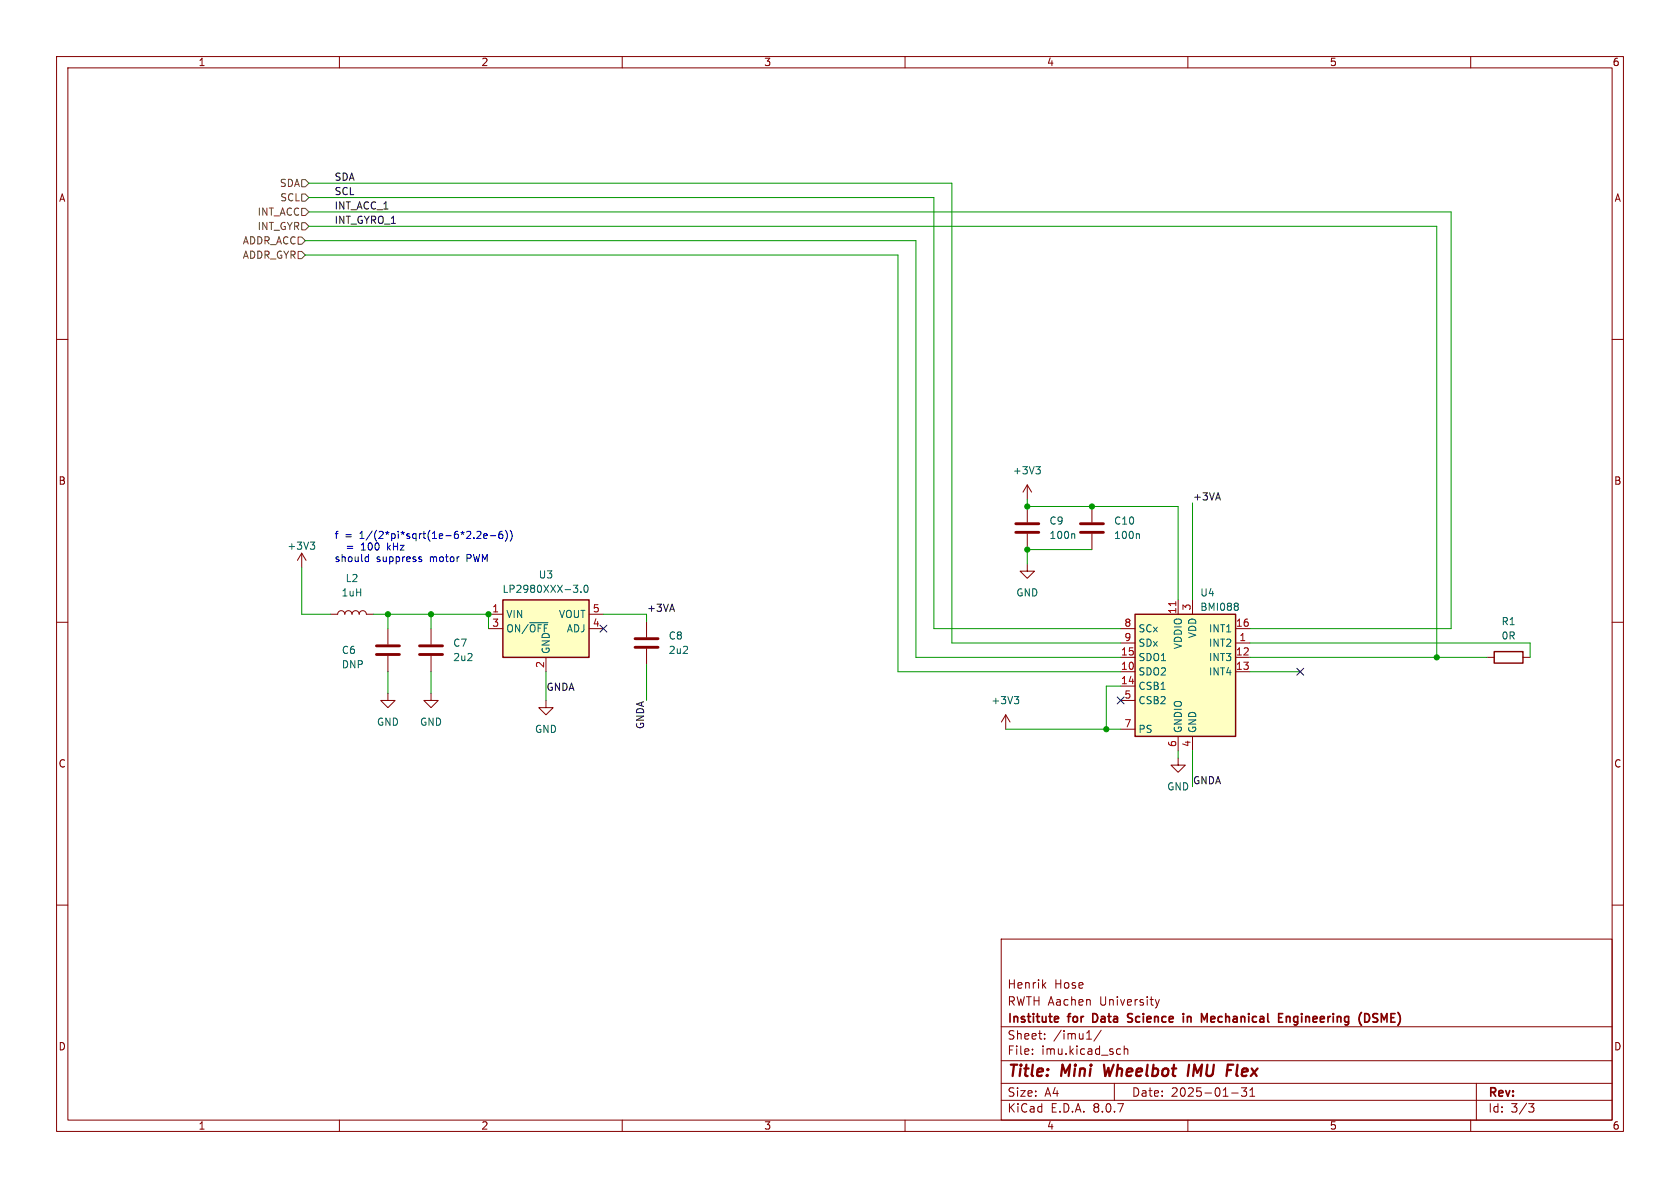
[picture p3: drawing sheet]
<svg xmlns="http://www.w3.org/2000/svg" width="297mm" height="210mm" viewBox="0 0 297 210" stroke-linecap="round" stroke-linejoin="round" font-family="sans-serif">
<g fill="none" stroke="#840000" stroke-width=".18">
<path d="M10 10h277v190h-277zM12 12h273v186h-273zM60 10v2M110 10v2M160 10v2M210 10v2M260 10v2M10 60h2M285 60h2M10 110h2M68.6 111.1v2.8M68.6 116v2.7"/>
<path d="M285 110h2M68.6 122.6v1.2h1.2l-1.2 1.3-1.3-1.3h1.3M10 160h2M177 166h108v32h-108zM184.5 174.1l.4 .6M184.9 173.7l-.6 .6M204.2 176.7l.4 1M204.6 177.7l-.1 .4-.3 .1M205 176.7l-.4 1M285 160h2M60 198v2M110 198v2"/>
<path d="M160 198v2M177 194.5h108M177 191.5h108M177 187.5h108M177 181.5h108M182.5 186.3v.1M182.5 185.5v.1M184.7 183.6v.1M184.7 182.8v.1M192.1 183.7h.9M194.7 182.1l-1.3 2M197 191.5v3"/>
<path d="M197.7 185.4l.4 .1M198.1 186.3l-.4 .1M198.7 185.5l.3-.1 .3 .1 .1 .9M198.7 184.9v1.5M210 198v2M217.7 193.2h1.2M219.5 192.3h.9l-.5 .6 .4 .1v.7l-.2 .1h-.4l-.2-.1M221 193.8h.8M221 192.7l.4-.4v1.5M260 198v2M261 191.5v6.5M270.2 195.1h1l-.5 .6 .4 .1 .1 .5-.3 .3h-.4"/>
</g>
<path d="M195.2 188.2l.2 2 .6-1.4M210.2 188.2l-.2 2M217.1 188.2h.9" fill="none" stroke="#840000" stroke-width=".4"/>
<g fill="none" stroke="#840000" stroke-width=".3">
<path d="M186.6 179.7l.5 .1v.2l-.7 .2M193.6 179.2h-.4v1.5h.4M200.2 179.3l-.6-.1-.3 .3 .2 .3 .6 .2M209.2 179.2v.1M209.9 179.7v1M210.5 179.8l-.4-.1-.2 .1M214.6 179.7h-.3l-.2 .2v.7l.5 .1M226.1 179.2h.7M227.4 179.8l.2-.1 .4 .1 .1 .9M227.4 179.7v1M241.6 179.2a.81 .81 0 0 1 .5 .7 .81 .81 0 0 1-.5 .8M243.3 179.2h-.3l-.3 .3 .1 .3 .5 .2"/>
<path d="M187.1 180.6l-.5 .1M199.3 180.6h.8M214.8 180l-.7 .2M226.1 180.7h.7M242.7 180.6l.6 .1"/>
</g>
<path d="M66.5 115.7h4.1M66.5 114.2h4.1" fill="none" stroke="#840000" stroke-width=".51"/>
<path d="M200.7 108.6h17.7v21.6h-17.7z" fill="#ffffc2"/>
<path d="M200.7 108.6h17.7v21.6h-17.7z" fill="none" stroke="#840000" stroke-width=".25"/>
<g fill="none" stroke="#840000" stroke-width=".18">
<path d="M76.2 111.1v2.8M76.2 116v2.7M198.1 113.7h2.6M198.1 118.7h2.6M198.1 116.2h2.6M198.1 111.1h2.6M208.3 106v2.6M210.8 106v2.6M218.4 113.7h2.6M218.4 118.7h2.6M218.4 116.2h2.6M218.4 111.1h2.6"/>
<path d="M76.2 122.6v1.2h1.3l-1.3 1.3-1.3-1.3h1.3M198.1 121.3h2.6M198.1 123.8h2.6M198.1 128.9h2.6M208.3 134v1.3h1.2l-1.2 1.2-1.3-1.2h1.3M208.3 130.2v2.5M210.8 130.2v2.5"/>
</g>
<path d="M207.9 106.3v.8" fill="none" stroke="#a90000" stroke-width=".18"/>
<path d="M218.7 106.6l.2 .3-.2 .3 .2 .2v.3l-.2 .2" fill="none" stroke="#006464" stroke-width=".18"/>
<path d="M74.2 115.7h4M74.2 114.2h4" fill="none" stroke="#840000" stroke-width=".51"/>
<path d="M88.9 106h15.2v10.2h-15.2z" fill="#ffffc2"/>
<path d="M88.9 106h15.2v10.2h-15.2zM264.2 115.2h5v2h-5z" fill="none" stroke="#840000" stroke-width=".25"/>
<g fill="none" stroke="#840000" stroke-width=".18">
<path d="M53.3 97.8l-.7 1.3M53.3 97.8v2.5M53.3 97.8l.8 1.3M181.6 99.7v1.3h1.3l-1.3 1.2-1.3-1.2h1.3M181.6 85.7l-.8 1.3M181.6 85.7v2.6M181.6 89.5v2.8M181.6 94.4v2.8M181.6 85.7l.8 1.3M193 89.5v2.8M193 94.4v2.8M58.4 108.6h1.3a.64 .64 0 0 1 .6-.6 .64 .64 0 0 1 .7 .6 .64 .64 0 0 1 .6-.6 .64 .64 0 0 1 .6 .6 .64 .64 0 0 1 .7-.6 .64 .64 0 0 1 .6 .6 .64 .64 0 0 1 .6-.6 .64 .64 0 0 1 .7 .6h1.2"/>
<path d="M86.4 108.6h2.5M86.4 111.1h2.5M96.5 116.2v2.5M104.1 108.6h2.6M104.1 111.1h2.6M114.3 109.9v2.7M114.3 114.7v2.8M262.9 116.2h1.3M269.2 116.2h1.3M96.5 123.8v1.3h1.3l-1.3 1.3-1.3-1.3h1.3M177.8 126.4l-.8 1.2M177.8 126.4v2.5"/>
<path d="M177.8 126.4l.8 1.2"/>
</g>
<g fill="none" stroke="#006464" stroke-width=".18">
<path d="M54.9 95.8h.7l-.4 .5M55.4 96.3l.2 .3v.3l-.2 .2M183.1 82.5h.8l-.4 .5M183.7 83l.2 .2v.3l-.2 .3M189.8 94.3l.2 .2v.7M201.3 94.3l.1 .2v.7M93.6 110.1h3.3M101.4 103.4h.7l-.4 .5M101.9 103.9l.2 .3v.3l-.2 .2M102.7 104.6v.1M103.4 103.6l.1-.2a.68 .68 0 0 1 .5 .7 .68 .68 0 0 1-.5 .6l-.1-.1-.2-.4zM179.3 123.1h.8l-.4 .5"/>
<path d="M179.9 123.6l.2 .3v.3l-.2 .2"/>
</g>
<path d="M179.6 94.1h4M179.6 92.6h4M191 94.1h4.1M191 92.6h4.1M112.3 114.4h4M112.3 112.9h4" fill="none" stroke="#840000" stroke-width=".51"/>
<path d="M53.3 34.3h.7l.6 .6-.6 .7h-.7zM53.3 39.4h.7l.6 .6-.6 .6h-.7zM53.3 36.8h.7l.6 .7-.6 .6h-.7zM53.3 31.8h.7l.6 .6-.6 .6h-.7zM52.7 44.5h.6l.7 .6-.7 .6h-.6zM52.7 41.9h.6l.7 .6-.7 .7h-.6z" fill="none" stroke="#725600" stroke-width=".18"/>
<path d="M64.8 98.4l.3 .1M65.1 98v1.3M65.1 99.2l-.3 .1M74.2 98.9h.3l.1 .2-.2 .2h-.2M74.2 98.4l.3 .1M84.3 94l.5-.1 .2 .4-.7 .9h.7M85.5 94.8l.6-.2v-.2l-.4-.1-.2 .2 .1 .6h.5M86.7 94.7h.9M88.8 93.9l-.4 .1a.86 .86 0 0 0 0 1.2l.4-.1 .1-.5-.2-.2-.4 .1-.1 .1M89.3 93.7a1.46 1.46 0 0 1 0 2M90.2 93.7a1.46 1.46 0 0 1 0 2" fill="none" stroke="#0000c2" stroke-width=".18"/>
<g fill="none" stroke="#009600" stroke-width=".18">
<path d="M54.6 32.4h113.7v81.3h29.8M54.6 34.9h110.5v76.2h33M54.6 37.5h201.9v73.6h-35.5M54 42.5h107.9v73.7h36.2M54 45.1h104.7v73.6h39.4M54.6 40h199.4v76.2M181.6 88.3v1.2h26.7v16.5M193 97.2h-11.4v2.5M210.8 88.9v17.1M53.3 100.3v8.3h5.1M66 108.6h20.4v2.5M68.6 108.6v2.5"/>
<path d="M68.6 118.7v3.9M76.2 108.6v2.5M76.2 118.7v3.9M96.5 118.7v5.1M106.7 108.6h7.6v1.3M114.3 117.5v6.3M221 113.7h49.5v2.5M221 116.2h41.9M221 118.7h8.9M177.8 128.9h20.3M198.1 121.3h-2.5v7.6M208.3 132.7v1.3"/>
<path d="M210.8 132.7v6.4"/>
</g>
<path d="M106.1 110.5l1.2 1.2M107.3 110.5l-1.2 1.2M229.3 118.1l1.2 1.3M230.5 118.1l-1.2 1.3M197.5 123.2l1.2 1.2M198.7 123.2l-1.2 1.2" fill="none" stroke="#000084" stroke-width=".18"/>
<g fill="#009600" stroke="#009600" stroke-width=".18">
<circle cx="86.4" cy="108.6" r=".46"/>
<circle cx="76.2" cy="108.6" r=".46"/>
<circle cx="181.6" cy="97.2" r=".46"/>
<circle cx="68.6" cy="108.6" r=".46"/>
<circle cx="195.6" cy="128.9" r=".46"/>
<circle cx="181.6" cy="89.5" r=".46"/>
<circle cx="193" cy="89.5" r=".46"/>
<circle cx="254" cy="116.2" r=".46"/>
</g>
<g font-size="2.8" fill="#840000">
<text x="178" y="190.9">Title:</text>
<text x="187.7" y="190.9">Mini</text>
<text x="196" y="190.9">Wheelbot</text>
<text x="211.6" y="190.9">IMU</text>
<text x="219.3" y="190.9">Flex</text>
</g>
<g font-size="2.1" fill="#840000">
<text x="178" y="178">RWTH Aachen</text>
<text x="178" y="175">Henrik</text>
<text x="186.4" y="175">Hose</text>
<text x="194.5" y="178">University</text>
<text x="178" y="184">Sheet:</text>
<text x="178" y="181.2">Institute</text>
<text x="186.2" y="184">/imu1/</text>
<text x="189" y="181.2">for</text>
<text x="193.8" y="181.2">Data</text>
<text x="200.7" y="181.2">Science</text>
<text x="211" y="181.2">in</text>
<text x="214.9" y="181.2">Mechanical</text>
<text x="229.1" y="181.2">Engineering</text>
<text x="243.9" y="181.2">(DSME)</text>
<text x="178" y="186.7">File:</text>
<text x="184.1" y="186.7">imu.kicad_sch</text>
<text x="178" y="196.9">KiCad</text>
<text x="178" y="194.1">Size:</text>
<text x="184.7" y="194.1">A4</text>
<text x="185.7" y="196.9">E.D.A.</text>
<text x="193.3" y="196.9">8.0.7</text>
<text x="200" y="194.1">Date:</text>
<text x="207" y="194.1">2025-01-31</text>
<text x="263" y="194.3">Rev:</text>
<text x="263" y="196.9">Id:</text>
<text x="267.1" y="196.9">3/3</text>
</g>
<g font-size="1.8" fill="#840000">
<text x="35" y="11.9">1</text>
<text x="85" y="11.9">2</text>
<text x="135" y="11.9">3</text>
<text x="185" y="11.9">4</text>
<text x="235" y="11.9">5</text>
<text x="285" y="11.9">6</text>
<text x="10.3" y="35.9">A</text>
<text x="285.3" y="35.9">A</text>
<text x="10.3" y="85.9">B</text>
<text x="285.3" y="85.9">B</text>
<text x="10.3" y="135.9">C</text>
<text x="285.3" y="135.9">C</text>
<text x="10.3" y="185.9">D</text>
<text x="285.3" y="185.9">D</text>
<text x="35" y="199.9">1</text>
<text x="85" y="199.9">2</text>
<text x="135" y="199.9">3</text>
<text x="185" y="199.9">4</text>
<text x="235" y="199.9">5</text>
<text x="285" y="199.9">6</text>
</g>
<g font-size="1.8" fill="#725600">
<text x="49.4" y="33.2">SDA</text>
<text x="49.4" y="35.8">SCL</text>
<text x="45.4" y="40.9">INT_GYR</text>
<text x="45.4" y="38.3">INT_ACC</text>
<text x="42.8" y="45.9">ADDR_GYR</text>
<text x="42.8" y="43.4">ADDR_ACC</text>
</g>
<g font-size="1.8" fill="#0f0f0f">
<text x="59.1" y="34.6">SCL</text>
<text x="59.1" y="32">SDA</text>
<text x="59.1" y="39.7">INT_GYRO_1</text>
<text x="59.1" y="37.1">INT_ACC_1</text>
<text x="210.8" y="88.6">+3VA</text>
<text x="114.3" y="108.2">+3VA</text>
<text x="96.5" y="122.2">GNDA</text>
<text x="114" y="129" transform="rotate(-90 114 129)">GNDA</text>
<text x="210.8" y="138.7">GNDA</text>
</g>
<g font-size="1.8" fill="#006464">
<text x="179" y="84">+3V3</text>
<text x="185.4" y="92.9">C9</text>
<text x="185.4" y="95.5">100n</text>
<text x="196.9" y="95.5">100n</text>
<text x="196.9" y="92.9">C10</text>
<text x="50.7" y="97.4">+3V3</text>
<text x="60.3" y="105.6">1uH</text>
<text x="61" y="103.1">L2</text>
<text x="88.7" y="105">LP2980XXX-3.0</text>
<text x="95.1" y="102.5">U3</text>
<text x="179.6" y="105.6">GND</text>
<text x="212.1" y="105.6">U4</text>
<text x="89.4" y="109.4">VIN</text>
<text x="89.4" y="112">ON/~{OFF}</text>
<text x="98.7" y="109.4">VOUT</text>
<text x="100.1" y="112">ADJ</text>
<text x="118.1" y="113.3">C8</text>
<text x="201.2" y="112">SCx</text>
<text x="211.7" y="112.9" transform="rotate(-90 211.7 112.9)">VDD</text>
<text x="212.1" y="108.2">BMI088</text>
<text x="213.6" y="112">INT1</text>
<text x="265.4" y="110.7">R1</text>
<text x="265.4" y="113.3">0R</text>
<text x="60.3" y="115.8">C6</text>
<text x="60.3" y="118.3">DNP</text>
<text x="80" y="114.5">C7</text>
<text x="80" y="117.1">2u2</text>
<text x="97.4" y="115.7" transform="rotate(-90 97.4 115.7)">GND</text>
<text x="118.1" y="115.8">2u2</text>
<text x="201.2" y="119.6">SDO2</text>
<text x="201.2" y="117.1">SDO1</text>
<text x="201.2" y="114.5">SDx</text>
<text x="209.1" y="114.9" transform="rotate(-90 209.1 114.9)">VDDIO</text>
<text x="213.6" y="114.5">INT2</text>
<text x="213.6" y="117.1">INT3</text>
<text x="213.6" y="119.6">INT4</text>
<text x="175.2" y="124.7">+3V3</text>
<text x="201.2" y="122.1">CSB1</text>
<text x="201.2" y="124.7">CSB2</text>
<text x="66.5" y="128.5">GND</text>
<text x="74.2" y="128.5">GND</text>
<text x="94.5" y="129.8">GND</text>
<text x="201.2" y="129.8">PS</text>
<text x="209.1" y="129.7" transform="rotate(-90 209.1 129.7)">GNDIO</text>
<text x="211.7" y="129.7" transform="rotate(-90 211.7 129.7)">GND</text>
<text x="206.2" y="139.9">GND</text>
</g>
<g font-size="1.8" fill="#0000c2">
<text x="59.1" y="95.4">f</text>
<text x="61" y="95.4">=</text>
<text x="63.7" y="95.4">1/(2*pi*sqrt(1e-6*2.2e-6))</text>
<text x="59.1" y="99.4">should</text>
<text x="61.4" y="97.4">=</text>
<text x="64.1" y="97.4">100</text>
<text x="66.5" y="99.4">suppress</text>
<text x="68.9" y="97.4">kHz</text>
<text x="76.1" y="99.4">motor</text>
<text x="82.8" y="99.4">PWM</text>
</g>
<g font-size="1.8" fill="#a90000">
<text x="86.9" y="108.3">1</text>
<text x="86.9" y="110.9">3</text>
<text x="104.7" y="110.9">4</text>
<text x="104.7" y="108.3">5</text>
<text x="198.7" y="110.9">8</text>
<text x="198.7" y="113.4">9</text>
<text x="208" y="108.6" transform="rotate(-90 208 108.6)">11</text>
<text x="210.6" y="108" transform="rotate(-90 210.6 108)">3</text>
<text x="218.4" y="110.9">16</text>
<text x="219" y="113.4">1</text>
<text x="96.3" y="118.2" transform="rotate(-90 96.3 118.2)">2</text>
<text x="198.1" y="118.5">10</text>
<text x="198.1" y="116">15</text>
<text x="218.4" y="116">12</text>
<text x="218.4" y="118.5">13</text>
<text x="198.1" y="121">14</text>
<text x="198.7" y="123.6">5</text>
<text x="198.7" y="128.7">7</text>
<text x="208" y="132.2" transform="rotate(-90 208 132.2)">6</text>
<text x="210.6" y="132.2" transform="rotate(-90 210.6 132.2)">4</text>
</g>
</svg>
